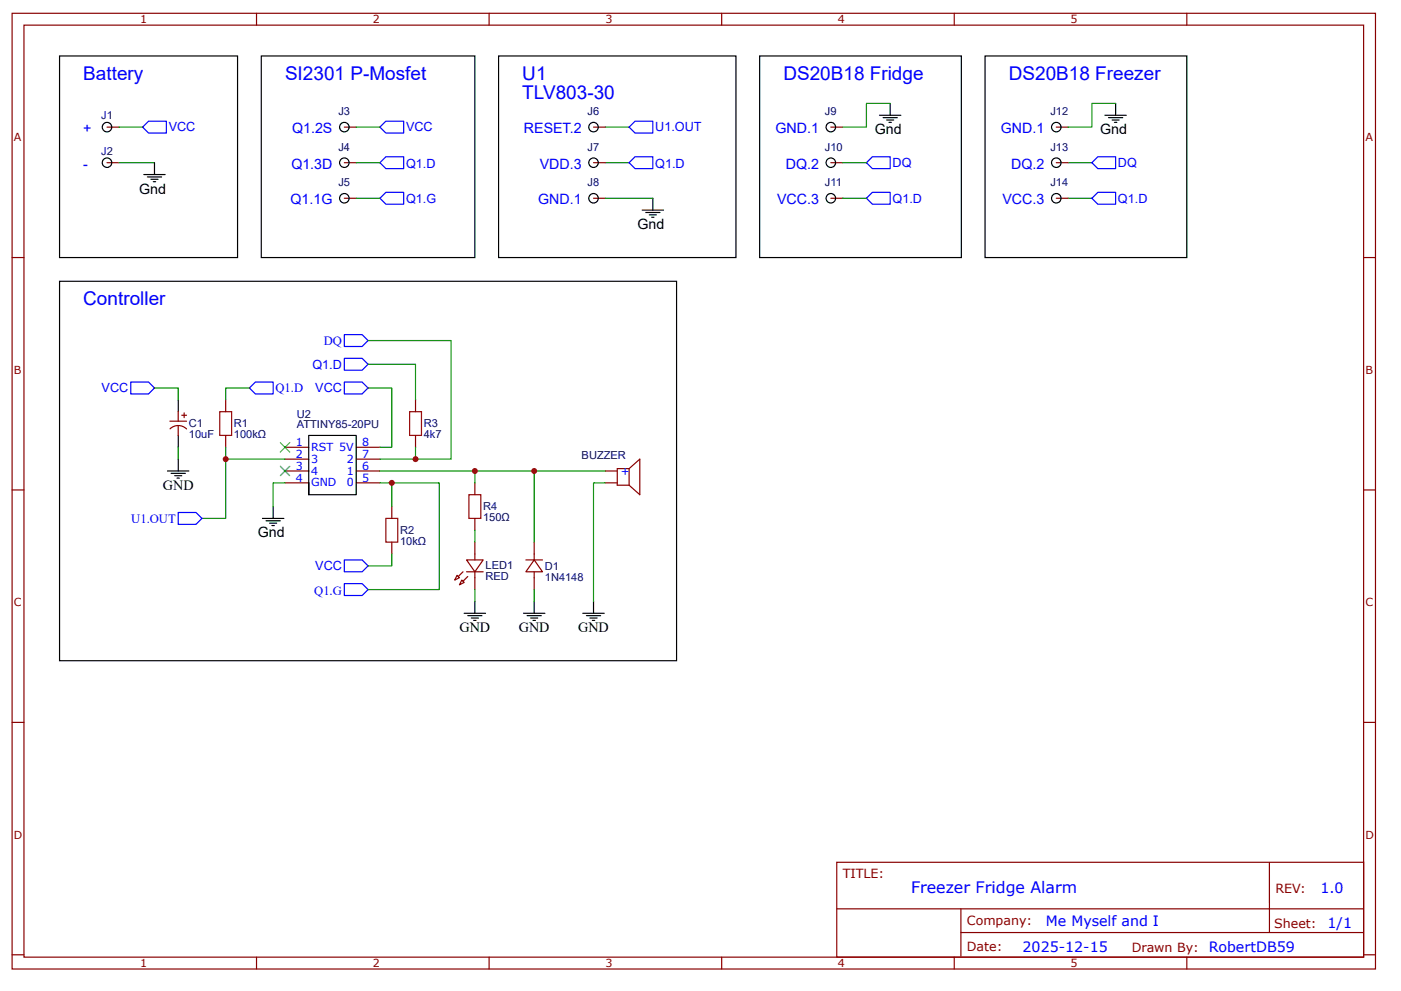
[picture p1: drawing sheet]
<svg xmlns="http://www.w3.org/2000/svg" width="297mm" height="210mm" viewBox="0 0 297 210" stroke-linecap="round" stroke-linejoin="round" font-family="sans-serif">
<g fill="none" stroke="#800" stroke-width=".25">
<path d="M2.6 2.8h289v202.8h-289zM5.1 5.3h284v197.8h-284zM54.4 2.8v2.5M103.7 2.8v2.5M153 2.8v2.5M202.3 2.8v2.5M251.6 2.8v2.5M22.7 27h2.5M22.7 34.5h2.5M73 27h2.5M73 34.5h2.5M125.8 27h2.6"/>
<path d="M125.8 34.5h2.6M176.2 27h2.5M176.2 34.5h2.5M224 27h2.5M224 34.5h2.5M2.6 54.6h2.5M73 42.1h2.5M125.8 42.1h2.6M176.2 42.1h2.5M224 42.1h2.5M289.1 54.6h2.5M36 89.4h3.5"/>
<path d="M36 91a2.52 2.52 0 0 1 3.6 0M37.8 87.3v2.1M37.8 90.4v2M38.5 88.1h1M39 87.6v1M47.8 84.8v2.5M47.8 92.4v2.5M60.4 94.9h5.1M60.4 97.4h5.1M60.4 99.9h5.1M75.5 94.9h5.1M75.5 97.4h5.1"/>
<path d="M75.5 99.9h5.1M88.1 84.8v2.5M88.1 92.4v2.5M128.4 99.9h2.5M133.4 99.4h-2.5v3.5h2.5M133.4 99.4v3.5M133.4 99.4l2.2-2v7.6l-2.2-2.1M2.6 104h2.5M60.4 102.4h5.1M75.5 102.4h5.1M83.1 107.5v2.5M83.1 115v2.5"/>
<path d="M98.9 118.8h3.5l-1.7 2.5zM100.7 102.4v2.6M100.7 110v2.5M100.7 115v3.8M111.5 118.8h3.5M113.3 118.8l1.7 2.5h-3.5zM113.3 115v3.8M128.4 102.4h2.5M289.1 104h2.5M96.9 122.1l.5 .5-1 .5zM97.9 123.1l.5 .5-1 .5zM98.9 121.3h3.5"/>
<path d="M100.7 121.3v3.8M113.3 121.3v3.8M2.6 153.3h2.5M289.1 153.3h2.5M177.4 182.9h111.7v20.2h-111.7zM177.4 192.8h111.6M203.7 197.9h85.3M203.7 192.8v10.1M269.1 183v14.9M2.6 202.6h2.5M54.4 203.1v2.5M103.7 203.1v2.5"/>
<path d="M153 203.1v2.5M202.3 203.1v2.5M251.6 203.1v2.5M289.1 202.6h2.5"/>
</g>
<g fill="none" stroke="#000" stroke-width=".25">
<path d="M12.6 11.9h37.8v42.7h-37.8zM55.4 11.9h45.3v42.7h-45.3zM105.7 11.9h50.3v42.7h-50.3zM161.1 11.9h42.7v42.7h-42.7zM208.9 11.9h42.7v42.7h-42.7zM30.5 37h4.5M31.2 37.5h3.1M32 38h1.5M32.5 38.5h.5M32.8 34.5v2.5M186.5 24.5h4.5M187.2 25h3"/>
<path d="M188 25.5h1.5M188.5 26h.5M188.7 21.9v2.6M234.3 24.5h4.5M235 25h3M235.8 25.5h1.5M236.3 26h.5M236.5 21.9v2.6M12.6 59.7h130.8v80.5h-130.8zM136.2 44.6h4.5M136.9 45.1h3M137.7 45.6h1.5"/>
<path d="M138.2 46.1h.5M138.4 42.1v2.5M35.5 99.9h4.5M37.8 84.8v2.5M37.8 92.4v2.5M37.8 97.4v2.5M36.3 100.4h3M37 100.9h1.5M37.5 101.4h.5M55.6 110h4.6M56.4 110.5h3M57.2 111h1.5"/>
<path d="M57.7 111.5h.5M57.9 107.5v2.5M65.5 102.4v2.6h10v-12.6h-10v12.6M98.4 130.1h4.5M99.2 130.6h3M99.9 131.1h1.5M100.4 131.6h.5M100.7 127.6v2.5M111 130.1h4.5M111.7 130.6h3.1M112.5 131.1h1.5M113 131.6h.5"/>
<path d="M113.3 127.6v2.5M123.6 130.1h4.5M124.3 130.6h3M125.1 131.1h1.5M125.6 131.6h.5M125.8 127.6v2.5"/>
<circle cx="22.7" cy="34.5" r="1.01"/>
<circle cx="22.7" cy="27" r="1.01"/>
<circle cx="73" cy="34.5" r="1.01"/>
<circle cx="73" cy="27" r="1.01"/>
<circle cx="125.8" cy="34.5" r="1.01"/>
<circle cx="125.8" cy="27" r="1.01"/>
<circle cx="176.2" cy="34.5" r="1.01"/>
<circle cx="176.2" cy="27" r="1.01"/>
<circle cx="224" cy="34.5" r="1.01"/>
<circle cx="224" cy="27" r="1.01"/>
<circle cx="73" cy="42.1" r="1.01"/>
<circle cx="125.8" cy="42.1" r="1.01"/>
<circle cx="176.2" cy="42.1" r="1.01"/>
<circle cx="224" cy="42.1" r="1.01"/>
</g>
<g fill="none" stroke="#00f" stroke-width=".25">
<path d="M30.2 27l1.3-1.3h3.8v2.5h-3.8zM80.6 27l1.2-1.3h3.8v2.5h-3.8zM81.8 33.3h3.8v2.5h-3.8l-1.2-1.3zM133.4 27l1.2-1.3h3.8v2.5h-3.8zM134.6 33.3h3.8v2.5h-3.8l-1.2-1.3zM185 33.3h3.7v2.5h-3.7l-1.3-1.3zM232.8 33.3h3.7v2.5h-3.7l-1.3-1.3zM80.6 42.1l1.2-1.3h3.8v2.5h-3.8zM183.7 42.1l1.3-1.3h3.7v2.5h-3.7zM231.5 42.1l1.3-1.3h3.7v2.5h-3.7zM73 76h3.8l1.2 1.3-1.2 1.2h-3.8zM73 71h3.8l1.2 1.3-1.2 1.2h-3.8z"/>
<path d="M27.7 81.1h3.8l1.3 1.2-1.3 1.3h-3.8zM52.9 82.3l1.2-1.2h3.8v2.5h-3.8zM73 81.1h3.8l1.2 1.2-1.2 1.3h-3.8zM37.8 108.7h3.8l1.2 1.3-1.2 1.2h-3.8zM73 118.8h3.8l1.2 1.3-1.2 1.2h-3.8zM73 123.8h3.8l1.2 1.3-1.2 1.2h-3.8z"/>
</g>
<g fill="none" stroke="#080" stroke-width=".25">
<path d="M25.2 27h5M25.2 34.5h7.6M75.5 27h5.1M75.5 34.5h5.1M128.4 27h5M128.4 34.5h5M178.7 34.5h5M188.7 21.9h-5v5.1h-5M226.5 34.5h5M236.5 21.9h-5v5.1h-5M75.5 42.1h5.1M128.4 42.1h10"/>
<path d="M178.7 42.1h5M226.5 42.1h5M78 77.3h10.1v7.5M78 72.3h17.6v25.1h-7.5M32.8 82.3h5v2.5M37.8 94.9v2.5M47.8 94.9v2.5M52.9 82.3h-5.1v2.5M60.4 97.4h-12.6v12.6h-5M78 82.3h5.1v12.6h-2.5M80.6 99.9h47.8M88.1 94.9v2.5h-7.5"/>
<path d="M100.7 99.9v2.5M113.3 99.9v15.1M60.4 102.4h-2.5v5.1M80.6 102.4h2.5v5.1M83.1 117.5v2.6h-5.1M83.1 102.4h10v22.7h-15.1M100.7 112.5v2.5M128.4 102.4h-2.6v25.2M100.7 125.1v2.5M113.3 125.1v2.5"/>
</g>
<g fill="#000" stroke="#3c3" stroke-width=".25">
<path d="M59.4 93.9l2 2zM61.4 93.9l-2 2z"/>
<path d="M59.4 98.9l2 2zM59.4 100.9l2-2z"/>
</g>
<path d="M46.6 87.3h2.5v5.1h-2.5zM86.8 87.3h2.6v5.1h-2.6zM81.8 110h2.5v5h-2.5zM99.4 105h2.5v5h-2.5z" fill="none" stroke="#a00000" stroke-width=".25"/>
<g fill="#800" stroke="#800" stroke-width=".25">
<path d="M99.2 122.3l-1 1z"/>
<path d="M97.2 122.3l1-1z"/>
</g>
<g fill="#c00">
<circle cx="83.1" cy="102.4" r=".63"/>
<circle cx="47.8" cy="97.4" r=".63"/>
<circle cx="113.3" cy="99.9" r=".63"/>
<circle cx="100.7" cy="99.9" r=".63"/>
<circle cx="88.1" cy="97.4" r=".63"/>
</g>
<g font-size="4" fill="#00f">
<text x="17.7" y="16.9">Battery</text>
<text x="60.4" y="16.9">SI2301 P-Mosfet</text>
<text x="110.7" y="16.9">U1</text>
<text x="166.1" y="16.9">DS20B18 Fridge</text>
<text x="213.9" y="16.9">DS20B18 Freezer</text>
<text x="110.7" y="20.9">TLV803-30</text>
<text x="17.7" y="64.7">Controller</text>
</g>
<text font-size="3.4" fill="#00f" x="193.2" y="189.4">Freezer Fridge Alarm</text>
<g font-size="3" fill="#00f">
<text x="17.7" y="28.2">+</text>
<text x="61.9" y="28.2">Q1.2S</text>
<text x="111.1" y="28.2">RESET.2</text>
<text x="164.4" y="28.2">GND.1</text>
<text x="212.2" y="28.2">GND.1</text>
<text x="17.7" y="35.8">-</text>
<text x="61.8" y="35.8">Q1.3D</text>
<text x="114.4" y="35.8">VDD.3</text>
<text x="166.6" y="35.8">DQ.2</text>
<text x="214.4" y="35.8">DQ.2</text>
<text x="61.6" y="43.3">Q1.1G</text>
<text x="114.1" y="43.3">GND.1</text>
<text x="164.7" y="43.3">VCC.3</text>
<text x="212.5" y="43.3">VCC.3</text>
<text x="280" y="189.6">1.0</text>
<text x="221.8" y="196.4">Me Myself and I</text>
<text x="281.5" y="196.9">1/1</text>
<text x="216.8" y="201.9">2025-12-15</text>
<text x="256.3" y="201.9">RobertDB59</text>
</g>
<g font-size="3">
<text x="185.5" y="28.5">Gnd</text>
<text x="233.3" y="28.5">Gnd</text>
<text x="29.5" y="41.1">Gnd</text>
<text x="135.1" y="48.6">Gnd</text>
<text x="34.5" y="104">GND</text>
<text x="54.6" y="114">Gnd</text>
<text x="97.4" y="134.1">GND</text>
<text x="110" y="134.1">GND</text>
<text x="122.6" y="134.1">GND</text>
</g>
<g font-size="2.7" fill="#00f">
<text x="35.8" y="27.7">VCC</text>
<text x="86.1" y="27.7">VCC</text>
<text x="138.9" y="27.8">U1.OUT</text>
<text x="86.1" y="35.6">Q1.D</text>
<text x="138.9" y="35.6">Q1.D</text>
<text x="189.2" y="35.4">DQ</text>
<text x="237" y="35.4">DQ</text>
<text x="86.1" y="43">Q1.G</text>
<text x="189.2" y="43.2">Q1.D</text>
<text x="237" y="43.2">Q1.D</text>
<text x="68.6" y="73.2">DQ</text>
<text x="21.6" y="83.2">VCC</text>
<text x="58.4" y="83.3">Q1.D</text>
<text x="66.2" y="78.2">Q1.D</text>
<text x="66.8" y="83.2">VCC</text>
<text x="27.8" y="110.9">U1.OUT</text>
<text x="66.8" y="121">VCC</text>
<text x="66.6" y="126.2">Q1.G</text>
</g>
<g font-size="2.7" fill="#800">
<text x="178.7" y="186.2">TITLE:</text>
<text x="270.4" y="189.6">REV:</text>
<text x="205" y="196.3">Company:</text>
<text x="270.1" y="196.8">Sheet:</text>
<text x="205" y="201.8">Date:</text>
<text x="240" y="201.9">Drawn By:</text>
</g>
<g font-size="2.3" fill="#800">
<text x="29.7" y="5">1</text>
<text x="79" y="5">2</text>
<text x="128.4" y="5">3</text>
<text x="177.7" y="5">4</text>
<text x="227" y="5">5</text>
<text x="2.9" y="30">A</text>
<text x="289.5" y="30">A</text>
<text x="2.9" y="79.3">B</text>
<text x="289.5" y="79.3">B</text>
<text x="2.9" y="128.6">C</text>
<text x="289.5" y="128.6">C</text>
<text x="2.9" y="177.9">D</text>
<text x="289.5" y="177.9">D</text>
<text x="29.7" y="205.2">1</text>
<text x="79" y="205.2">2</text>
<text x="128.4" y="205.2">3</text>
<text x="177.7" y="205.2">4</text>
<text x="227" y="205.2">5</text>
</g>
<g font-size="2.3" fill="#000080">
<text x="21.5" y="25.3">J1</text>
<text x="71.7" y="24.5">J3</text>
<text x="124.6" y="24.5">J6</text>
<text x="174.9" y="24.5">J9</text>
<text x="222.7" y="24.5">J12</text>
<text x="21.5" y="32.8">J2</text>
<text x="71.7" y="32">J4</text>
<text x="124.6" y="32">J7</text>
<text x="174.9" y="32">J10</text>
<text x="222.7" y="32">J13</text>
<text x="71.7" y="39.5">J5</text>
<text x="124.6" y="39.5">J8</text>
<text x="174.9" y="39.5">J11</text>
<text x="222.7" y="39.5">J14</text>
<text x="62.9" y="88.6">U2</text>
<text x="40.1" y="93">10uF</text>
<text x="40.1" y="90.7">C1</text>
<text x="49.6" y="92.9">100kΩ</text>
<text x="49.6" y="90.6">R1</text>
<text x="62.9" y="90.9">ATTINY85-20PU</text>
<text x="89.9" y="92.9">4k7</text>
<text x="89.9" y="90.6">R3</text>
<text x="123.3" y="97.4">BUZZER</text>
<text x="84.8" y="113.3">R2</text>
<text x="102.4" y="110.5">150Ω</text>
<text x="102.4" y="108.2">R4</text>
<text x="84.8" y="115.5">10kΩ</text>
<text x="102.9" y="123.1">RED</text>
<text x="102.9" y="120.8">LED1</text>
<text x="115.5" y="123.2">1N4148</text>
<text x="115.5" y="120.9">D1</text>
</g>
<g font-size="2.3" fill="#00f">
<text x="62.7" y="94.6">1</text>
<text x="66" y="95.7">RST 5V</text>
<text x="76.8" y="94.6">8</text>
<text x="62.7" y="97.2">2</text>
<text x="62.7" y="99.7">3</text>
<text x="66" y="98.2">3</text>
<text x="66" y="100.7">4</text>
<text x="73.5" y="98.2">2</text>
<text x="73.5" y="100.7">1</text>
<text x="76.8" y="97.2">7</text>
<text x="76.8" y="99.7">6</text>
<text x="131.6" y="100.7">+</text>
<text x="62.7" y="102.2">4</text>
<text x="66" y="103.2">GND</text>
<text x="73.5" y="103.2">0</text>
<text x="76.8" y="102.2">5</text>
</g>
</svg>
